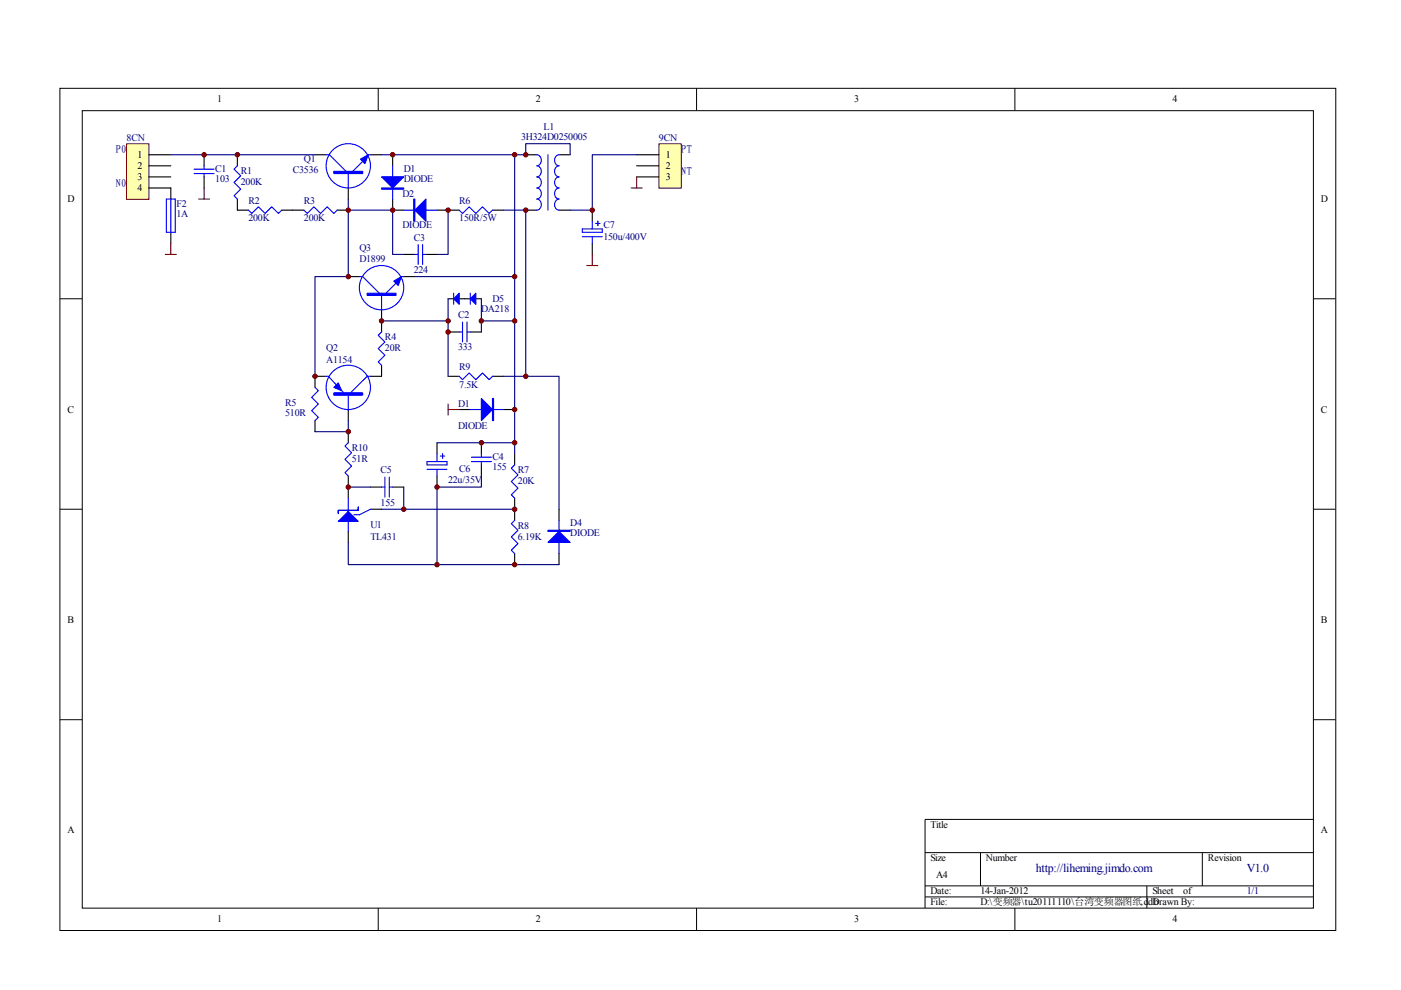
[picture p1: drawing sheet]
<svg xmlns="http://www.w3.org/2000/svg" width="297mm" height="210mm" viewBox="0 0 297 210" stroke-linecap="round" stroke-linejoin="round" font-family="sans-serif">
<g fill="none" stroke="#000" stroke-width=".21">
<path d="M12.7 18.7h270.5v178.6h-270.5zM80.2 18.7v4.7M147.7 18.7v4.7M215.2 18.7v4.7M17.4 23.5h261.1v169h-261.1zM12.7 63.3h4.7M278.4 63.3h4.7M12.7 108h4.7M278.4 108h4.7M12.7 152.6h4.7M278.4 152.6h4.7M278.4 173.7h-82.3v18.8"/>
<path d="M80.2 192.5v4.7M147.7 192.5v4.7M196.1 180.8h82.3M196.1 187.8h82.3M196.1 190.2h82.3M207.9 180.8v7M215.2 192.5v4.7M243.2 187.8v4.7M254.9 180.8v7"/>
</g>
<path d="M26.9 30.6h4.7v11.7h-4.7z" fill="#ffffb0"/>
<path d="M26.8 30.5h4.8v11.8h-4.8z" fill="none" stroke="#800000" stroke-width=".21"/>
<g fill="none" stroke="#000" stroke-width=".23">
<path d="M31.5 32.8h4.7M31.5 35.2h4.7M31.5 37.5h4.7M31.5 39.9h4.7v2.3M43.3 32.8v2.4M43.3 37.5v2.4M50.3 32.8v2.4M66.8 32.8h2.3M73.8 39.9v2.3M78.5 32.8h2.4M83.2 32.8v2.4M111.5 32.8h2.3"/>
<path d="M118.5 32.8h2.4M36.2 49.3v2.3M50.3 42.2v2.4h2.4M59.7 44.6h4.7M71.5 44.6h2.3M73.8 58.6h2.4M83.2 42.2v2.4h2.4M85.6 58.6h2.4M85.6 53.9h2.4M90.3 53.9h2.4M92.7 44.6h4.7M104.4 44.6h2.4"/>
<path d="M111.5 44.6h2.3M118.5 44.6h2.4M69.1 79.8h-2.3v2.3M80.9 65.7v4.7M80.9 77.4v2.4h-2.4M95 79.8h2.4M95 63.3h1.2M95 70.4h2.4M97.4 63.3h2.3M99.7 70.4h2.4M100.9 63.3h1.2M104.4 79.8h2.4"/>
<path d="M66.8 89.2v2.3M73.8 86.8v2.4M73.8 91.5v2.4M109.1 96.2v2.4M73.8 100.9v4.7M73.8 112.7v2.3M78.5 108h2.4M78.5 103.3h2.4M83.2 103.3h2.4M109.1 105.6v4.7M109.1 117.4v2.3M118.5 108v2.3"/>
<path d="M118.5 117.4v2.3"/>
</g>
<g fill="none" stroke="#00f" stroke-width=".23">
<path d="M41.2 35.9h4.2M41.2 36.8h4.2M43.3 35.2v.7M43.3 36.8v.7M50.3 35.2l-.7 .7 1.4 1.4-1.4 1.4 1.4 1.4-1.4 1.4 .7 .7M69.1 32.8h.7l3.6 3.5M73.8 36.3v3.6M76.9 34.2l-2.1 2.1M78.1 32.8h.4M83.2 35.2v7M113.8 32.8a1.2 1.2 0 0 1 1 1.2 1.2 1.2 0 0 1-1 1.2 1.2 1.2 0 0 1 1 1.1 1.2 1.2 0 0 1-1 1.2 1.2 1.2 0 0 1 1 1.2 1.2 1.2 0 0 1-1 1.2 1.2 1.2 0 0 1 1 1.1 1.2 1.2 0 0 1-1 1.2 1.2 1.2 0 0 1 1 1.2 1.2 1.2 0 0 1-1 1.2M116.2 32.8v11.8"/>
<path d="M118.5 32.8a1.2 1.2 0 0 0-.9 1.2 1.2 1.2 0 0 0 .9 1.2 1.2 1.2 0 0 0-.9 1.1 1.2 1.2 0 0 0 .9 1.2 1.2 1.2 0 0 0-.9 1.2 1.2 1.2 0 0 0 .9 1.2 1.2 1.2 0 0 0-.9 1.1 1.2 1.2 0 0 0 .9 1.2 1.2 1.2 0 0 0-.9 1.2 1.2 1.2 0 0 0 .9 1.2M35.3 42.2h1.9v7.1h-1.9zM36.2 42.2v7.1M52.7 44.6l.7 .7 1.4-1.4 1.4 1.4 1.4-1.4 1.4 1.4 .7-.7M64.4 44.6l.7 .7 1.5-1.4 1.4 1.4 1.4-1.4 1.4 1.4 .7-.7M76.2 58.6h.7l3.5 3.6M85.1 58.6h.5M85.6 44.6h7.1M88 53.9h.7M88.7 51.8v4.3M89.6 53.9h.7M89.6 51.8v4.3"/>
<path d="M97.4 44.6l.7 .7 1.4-1.4 1.4 1.4 1.4-1.4 1.4 1.4 .7-.7M69.1 79.8h.5l3.3 3.5M78.5 79.8h-.7l-3.5 3.5M80.9 70.4l-.7 .7 1.4 1.4-1.4 1.4 1.4 1.4-1.4 1.4 .7 .7M80.9 62.2v3.5M84 60.1l-2.2 2.1M96.2 62.2v2.3M97.4 79.8l.7 .7 1.4-1.4 1.4 1.4 1.4-1.4 1.4 1.4 .7-.7M97.4 70.4h.7M98.1 68.3v4.2M99 70.4h.7M99 68.3v4.2"/>
<path d="M99.7 62.2v2.3M66.8 82.1l.7 .7-1.4 1.4 1.4 1.5-1.4 1.4 1.4 1.4-.7 .7M73.8 93.9l-.7 .7 1.4 1.4-1.4 1.4 1.4 1.4-1.4 1.4 .7 .7M73.8 83.8v3.3M109.1 98.6l-.7 .7 1.4 1.4-1.4 1.4 1.4 1.4-1.4 1.4 .7 .7M73.8 105.6v7.1M78.5 108l-2.3 1.1h-1.2M80.9 103.3h.7M81.6 101.2v4.2M82.5 103.3h.7M82.5 101.2v4.2M109.1 110.3l-.7 .7 1.4 1.4-1.4 1.4 1.4 1.5-1.4 1.4 .7 .7"/>
<path d="M118.5 110.3v7.1"/>
<circle cx="73.8" cy="35.2" r="4.7"/>
<circle cx="80.9" cy="61" r="4.7"/>
<circle cx="73.8" cy="82.1" r="4.7"/>
</g>
<g fill="#00f" stroke="#00f" stroke-width=".23">
<path d="M76.4 33.7l1.7-.9-.7 1.9z"/>
<path d="M83.5 59.6l1.6-1-.7 1.9z"/>
<path d="M70.8 82.1l.9-.9 .7 1.6z"/>
<path d="M80.9 37.5h4.7l-2.4 2.4z"/>
<path d="M88 44.6l2.3-2.4v4.7z"/>
<path d="M71.7 110.6l2.1-2.2 2.2 2.2z"/>
<path d="M99.7 63.3l1.2-1.1v2.3z"/>
<path d="M96.2 63.3l1.2-1.1v2.3z"/>
<path d="M118.5 112.7l2.4 2.3h-4.7z"/>
<path d="M70.8 36.3h6.1v.5h-6.1z" fill-rule="evenodd"/>
<path d="M77.8 62.2h6.2v.4h-6.2z" fill-rule="evenodd"/>
<path d="M70.8 83.3h6.1v.5h-6.1z" fill-rule="evenodd"/>
<path d="M80.9 39.9h4.7v.2h-4.7z" fill-rule="evenodd"/>
<path d="M87.7 42.2h.3v4.7h-.3z" fill-rule="evenodd"/>
<path d="M71.7 108.2v.7v-.7h4.3v-.7v.7z" fill-rule="evenodd"/>
<path d="M116.2 112.4h4.7v.3h-4.7z" fill-rule="evenodd"/>
</g>
<g fill="none" stroke="#000080" stroke-width=".23">
<path d="M36.2 32.8h30.6M80.9 32.8h30.6v-2.3h9.4v2.3M109.1 32.8v25.8h-21.1M73.8 42.2v2.4h9.4v9.3h2.4M73.8 44.6v14h-7v21.2M95 44.6v9.3h-2.3M106.8 44.6h4.7v35.2h-4.7M109.1 58.6v9.4h-7M80.9 68h14.1M95 63.3v16.5M102.1 63.3v7.1M109.1 68v28.2"/>
<path d="M111.5 79.8h7v28.2M73.8 89.2v2.3h-7M73.8 115v4.7h44.7M73.8 103.3h4.7M80.9 108h28.2M85.6 103.3v4.7"/>
</g>
<path d="M139.8 30.6h4.6v9.3h-4.6z" fill="#ffffb0"/>
<path d="M139.7 30.5h4.7v9.4h-4.7z" fill="none" stroke="#800000" stroke-width=".21"/>
<path d="M135 32.8h4.7M135 35.2h4.7M135 37.5h4.7M125.6 44.6v2.3M125.6 51.6v2.3M92.7 93.9v2.3M97.4 86.8h2.3M102.1 93.9v2.3M102.1 98.6v2.3M106.8 86.8h2.3M92.7 100.9v2.4" fill="none" stroke="#000" stroke-width=".23"/>
<path d="M135 32.8h-9.4v11.8h-4.7M92.7 93.9h16.4M102.1 100.9v2.4h-9.4v16.4" fill="none" stroke="#000080" stroke-width=".23"/>
<path d="M43.3 39.9v2.3M133.8 39.9h2.4M135 37.5v2.4M35 53.9h2.4M36.2 51.6v2.3M42.1 42.2h2.3M124.4 56.3h2.4M125.6 53.9v2.4M95 85.7v2.3M95 86.8h2.4" fill="none" stroke="#800000" stroke-width=".23"/>
<g fill="none" stroke="#00f" stroke-width=".23">
<path d="M123.5 48.5h4.2v.8h-4.2zM123.5 50.2h4.2M125.6 46.9v1.6M125.6 50.2v1.4M126.3 47.4h.9M126.8 46.9v.9M90.5 97.9h4.3v.7h-4.3zM90.5 99.5h4.3M92.7 96.2v1.7M92.7 99.5v1.4M93.4 96.7h.9M93.8 96.2v1"/>
<path d="M99.7 86.8h7.1M99.9 97.9h4.3M99.9 96.9h4.3M102.1 96.2v.7M102.1 97.9v.7"/>
</g>
<g fill="#00f" stroke="#00f" stroke-width=".23">
<path d="M102.1 84.5l2.3 2.3-2.3 2.4z"/>
<path d="M104.4 84.5h.2v4.7h-.2z" fill-rule="evenodd"/>
</g>
<g fill="#800000" stroke="#800000" stroke-width=".21">
<circle cx="83.2" cy="32.8" r=".47"/>
<circle cx="80.9" cy="68" r=".47"/>
<circle cx="73.8" cy="58.6" r=".47"/>
<circle cx="66.8" cy="79.8" r=".47"/>
<circle cx="50.3" cy="32.8" r=".47"/>
<circle cx="73.8" cy="44.6" r=".47"/>
<circle cx="109.1" cy="119.7" r=".47"/>
<circle cx="109.1" cy="108" r=".47"/>
<circle cx="73.8" cy="103.3" r=".47"/>
<circle cx="73.8" cy="91.5" r=".47"/>
<circle cx="111.5" cy="32.8" r=".47"/>
<circle cx="111.5" cy="44.6" r=".47"/>
<circle cx="43.3" cy="32.8" r=".47"/>
<circle cx="83.2" cy="44.6" r=".47"/>
<circle cx="95" cy="44.6" r=".47"/>
<circle cx="109.1" cy="58.6" r=".47"/>
<circle cx="109.1" cy="32.8" r=".47"/>
<circle cx="95" cy="70.4" r=".47"/>
<circle cx="95" cy="68" r=".47"/>
<circle cx="102.1" cy="68" r=".47"/>
<circle cx="109.1" cy="68" r=".47"/>
<circle cx="111.5" cy="79.8" r=".47"/>
<circle cx="85.6" cy="108" r=".47"/>
<circle cx="125.6" cy="44.6" r=".47"/>
<circle cx="109.1" cy="86.8" r=".47"/>
<circle cx="92.7" cy="103.3" r=".47"/>
<circle cx="102.1" cy="93.9" r=".47"/>
<circle cx="109.1" cy="93.9" r=".47"/>
<circle cx="92.7" cy="119.7" r=".47"/>
</g>
<g font-size="2.5" fill="#000080">
<text x="219.6" y="184.8">http://liheming.jimdo.com</text>
<text x="264.3" y="184.8">V1.0</text>
</g>
<g font-size="2.3" fill="#000080">
<text x="24.5" y="32.5">P0</text>
<text x="144.4" y="32.5">PT</text>
<text x="24.5" y="39.6">N0</text>
<text x="144.4" y="37.2">NT</text>
</g>
<g font-size="2.1">
<text x="46.1" y="21.7">1</text>
<text x="113.6" y="21.7">2</text>
<text x="181.1" y="21.7">3</text>
<text x="248.6" y="21.7">4</text>
<text x="29.1" y="33.5">1</text>
<text x="29.1" y="35.7">2</text>
<text x="141.1" y="33.5">1</text>
<text x="141.1" y="35.7">2</text>
<text x="29.1" y="38.1">3</text>
<text x="29.1" y="40.5">4</text>
<text x="141.1" y="38.1">3</text>
<text x="14.3" y="42.8">D</text>
<text x="280.1" y="42.8">D</text>
<text x="14.3" y="87.5">C</text>
<text x="280.1" y="87.5">C</text>
<text x="14.3" y="132.1">B</text>
<text x="280.1" y="132.1">B</text>
<text x="14.3" y="176.7">A</text>
<text x="197.3" y="175.5">Title</text>
<text x="280.1" y="176.7">A</text>
<text x="197.3" y="182.6">Size</text>
<text x="209" y="182.6">Number</text>
<text x="256.1" y="182.6">Revision</text>
<text x="197.3" y="189.6">Date:</text>
<text x="197.3" y="192">File:</text>
<text x="198.5" y="186.1">A4</text>
<text x="207.9" y="189.6">14-Jan-2012</text>
<text x="207.9" y="192">D:\变频器\tu20111110\台湾变频器图纸.ddb</text>
<text x="244.3" y="189.6">Sheet</text>
<text x="244.3" y="192">Drawn By:</text>
<text x="250.9" y="189.6">of</text>
<text x="46.1" y="195.5">1</text>
<text x="113.6" y="195.5">2</text>
<text x="181.1" y="195.5">3</text>
<text x="248.6" y="195.5">4</text>
</g>
<g font-size="2.1" fill="#000080">
<text x="26.8" y="29.9">8CN</text>
<text x="110.5" y="29.6">3H324D0250005</text>
<text x="115.2" y="27.5">L1</text>
<text x="139.7" y="29.9">9CN</text>
<text x="64.4" y="34.4">Q1</text>
<text x="45.6" y="36.5">C1</text>
<text x="45.6" y="38.6">103</text>
<text x="51.1" y="36.9">R1</text>
<text x="51.1" y="39.3">200K</text>
<text x="62.1" y="36.7">C3536</text>
<text x="85.3" y="41.7">D2</text>
<text x="85.6" y="36.5">D1</text>
<text x="85.6" y="38.6">DIODE</text>
<text x="37.4" y="43.8">F2</text>
<text x="37.4" y="46.1">1A</text>
<text x="52.7" y="43.3">R2</text>
<text x="52.7" y="46.8">200K</text>
<text x="64.4" y="43.3">R3</text>
<text x="64.4" y="46.8">200K</text>
<text x="97.4" y="43.3">R6</text>
<text x="97.4" y="46.8">150R/5W</text>
<text x="76.2" y="53.2">Q3</text>
<text x="85.3" y="48.4">DIODE</text>
<text x="87.7" y="51.1">C3</text>
<text x="127.9" y="48.4">C7</text>
<text x="127.9" y="50.8">150u/400V</text>
<text x="76.2" y="55.5">D1899</text>
<text x="87.7" y="57.8">224</text>
<text x="104.4" y="63.9">D5</text>
<text x="97.1" y="67.5">C2</text>
<text x="102" y="66.1">DA218</text>
<text x="69.2" y="74.5">Q2</text>
<text x="69.2" y="76.9">A1154</text>
<text x="81.6" y="72.2">R4</text>
<text x="81.6" y="74.5">20R</text>
<text x="97.1" y="74.3">333</text>
<text x="97.4" y="78.5">R9</text>
<text x="97.4" y="82.3">7.5K</text>
<text x="60.5" y="86">R5</text>
<text x="60.5" y="88.2">510R</text>
<text x="97.1" y="86.3">D1</text>
<text x="74.6" y="95.7">R10</text>
<text x="97.1" y="90.9">DIODE</text>
<text x="74.6" y="98">51R</text>
<text x="80.7" y="100.3">C5</text>
<text x="97.4" y="100.1">C6</text>
<text x="104.4" y="97.6">C4</text>
<text x="104.4" y="99.7">155</text>
<text x="109.8" y="100.3">R7</text>
<text x="80.7" y="107.2">155</text>
<text x="95" y="102.5">22u/35V</text>
<text x="109.8" y="102.7">20K</text>
<text x="78.6" y="111.9">U1</text>
<text x="109.8" y="112.1">R8</text>
<text x="120.9" y="111.6">D4</text>
<text x="120.9" y="113.7">DIODE</text>
<text x="78.6" y="114.5">TL431</text>
<text x="109.8" y="114.5">6.19K</text>
<text x="264.3" y="189.6">1/1</text>
</g>
</svg>
